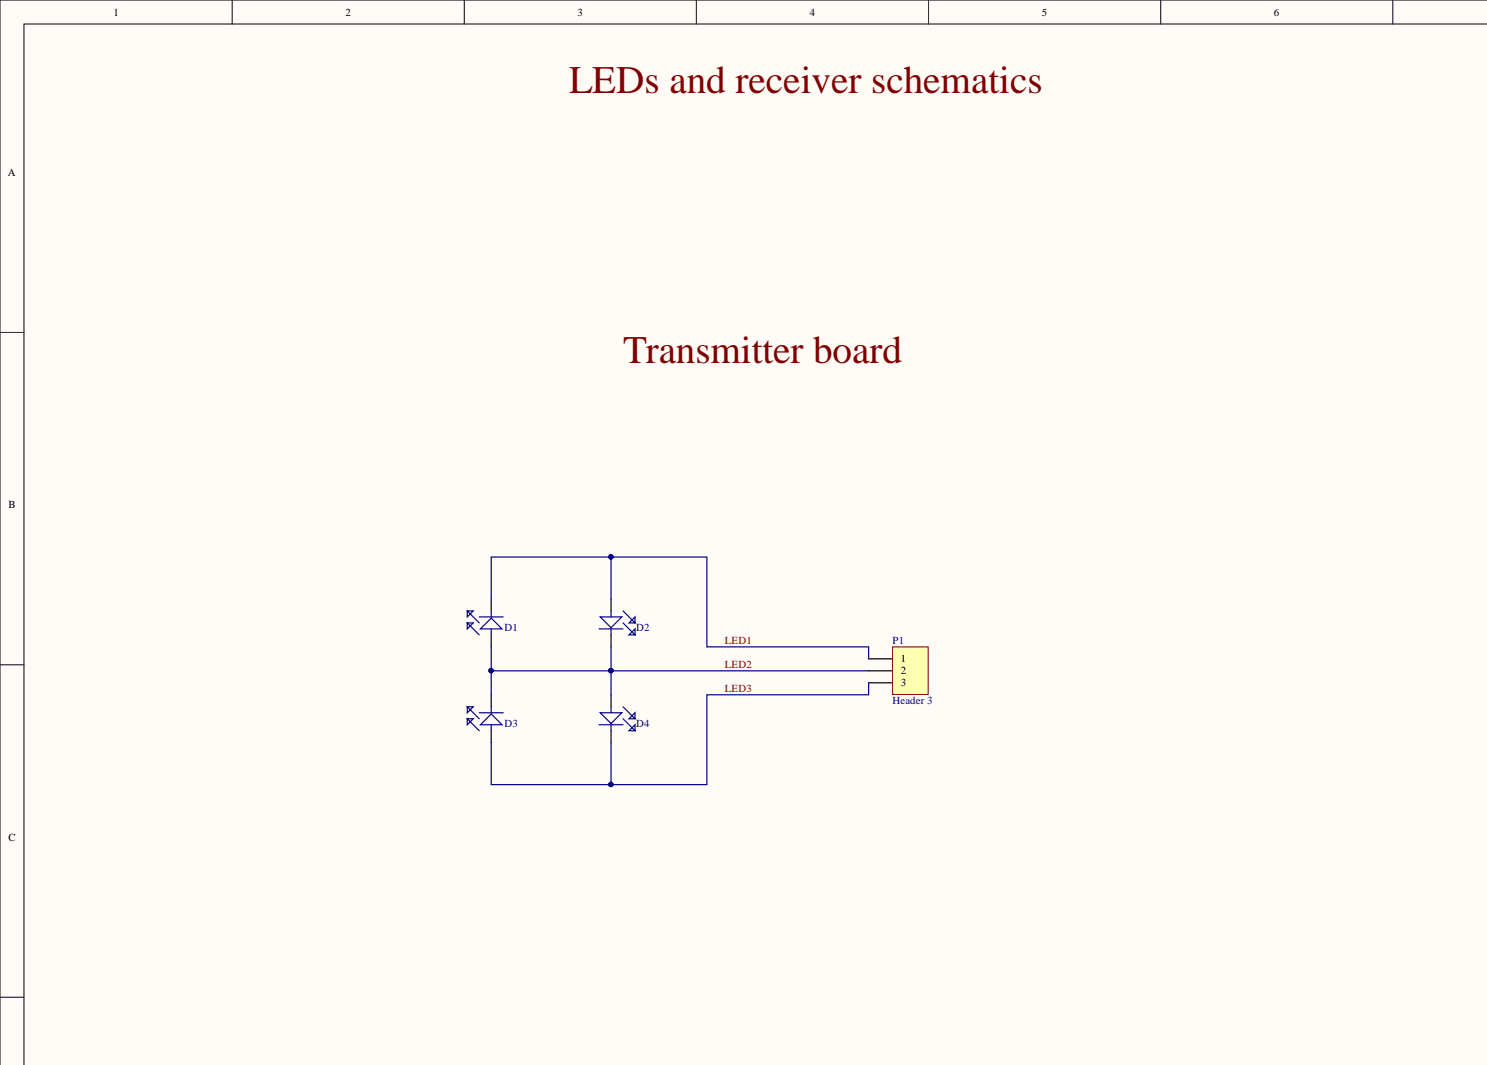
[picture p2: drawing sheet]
<svg xmlns="http://www.w3.org/2000/svg" width="315mm" height="225mm" viewBox="0 0 315 225" stroke-linecap="round" stroke-linejoin="round" font-family="sans-serif">
<g fill="#fffcf8" stroke="#000" stroke-width=".21">
<path d="M0 0h314.7v225.5h-314.7z"/>
<path d="M5.1 5.1h309.6v220.4h-309.6z"/>
</g>
<path d="M49.1 0v5.1M98.2 0v5.1M147.4 0v5.1M196.5 0v5.1M245.6 0v5.1M294.7 0v5.1M0 70.4h5.1M0 140.7h5.1M0 211.1h5.1" fill="none" stroke="#000" stroke-width=".21"/>
<path d="M188.9 136.9h7.5v10.1h-7.5z" fill="#ffffb0" stroke="#800000" stroke-width=".21"/>
<path d="M104 126.8v2.5M104 134.4v2.5M129.3 126.8v2.5M129.3 134.4v2.5M183.8 139.5h5.1M104 147.1v2.5M104 154.7v2.5M129.3 147.1v2.5M129.3 154.7v2.5M183.8 142h5.1M183.8 144.5h5.1" fill="none" stroke="#000" stroke-width=".25"/>
<g fill="none" stroke="#0c0087" stroke-width=".25">
<path d="M98.9 129.3h1.3l-1.3 1.3v-1.3l2.5 2.6M98.9 131.9v1.2l1.3-1.2h-1.3l2.5 2.5M101.4 130.6h5.1M101.7 133.1l2.3-2.3 2.2 2.3zM104 129.3v1.3M104 133.1v1.3M126.8 133.1h5M127 130.6h4.6l-2.3 2.3zM129.3 129.3v1.3M129.3 133.1v1.3M131.8 131.9l2.6 2.5v-1.3l-1.3 1.3h1.3M131.8 129.3l2.6 2.6h-1.3l1.3-1.3v1.3"/>
<path d="M98.9 149.6h1.3l-1.3 1.3v-1.3l2.5 2.5M98.9 152.1v1.3l1.3-1.3h-1.3l2.5 2.6M101.4 150.9h5.1M101.7 153.4l2.3-2.3 2.2 2.3zM104 149.6v1.3M104 153.4v1.3M126.8 153.4h5M127 150.9h4.6l-2.3 2.2zM129.3 149.6v1.3M129.3 153.4v1.3M131.8 152.1l2.6 2.6v-1.3l-1.3 1.3h1.3M131.8 149.6l2.6 2.5h-1.3l1.3-1.2v1.2"/>
</g>
<path d="M129.3 117.9h20.3v19h34.2v2.6M104 126.8v-8.9h25.3v8.9M104 136.9v10.2M129.3 136.9v10.2M104 157.2v8.9h25.3v-8.9M104 142h79.8M183.8 144.5v2.6h-34.2v19h-20.3" fill="none" stroke="#000080" stroke-width=".25"/>
<g fill="#000080" stroke="#000080" stroke-width=".21">
<circle cx="129.3" cy="117.9" r=".47"/>
<circle cx="103.9" cy="142" r=".47"/>
<circle cx="129.3" cy="166" r=".47"/>
<circle cx="129.3" cy="142" r=".47"/>
</g>
<g font-size="8.3" fill="#800000">
<text x="120.4" y="19.8">LEDs and receiver schematics</text>
<text x="131.8" y="76.8">Transmitter board</text>
</g>
<g font-size="2.3">
<text x="24" y="3.3">1</text>
<text x="73.1" y="3.3">2</text>
<text x="122.2" y="3.3">3</text>
<text x="171.4" y="3.3">4</text>
<text x="220.5" y="3.3">5</text>
<text x="269.6" y="3.3">6</text>
<text x="1.7" y="37.2">A</text>
<text x="1.8" y="107.6">B</text>
<text x="190.7" y="140.2">1</text>
<text x="190.7" y="142.8">2</text>
<text x="190.7" y="145.3">3</text>
<text x="1.8" y="177.9">C</text>
</g>
<g font-size="2.3" fill="#000080">
<text x="106.7" y="133.6">D1</text>
<text x="134.6" y="133.6">D2</text>
<text x="188.9" y="136.4">P1</text>
<text x="188.9" y="149.1">Header 3</text>
<text x="106.7" y="153.9">D3</text>
<text x="134.6" y="153.9">D4</text>
</g>
<g font-size="2.3" fill="#800000">
<text x="153.4" y="136.4">LED1</text>
<text x="153.4" y="141.5">LED2</text>
<text x="153.4" y="146.6">LED3</text>
</g>
</svg>
